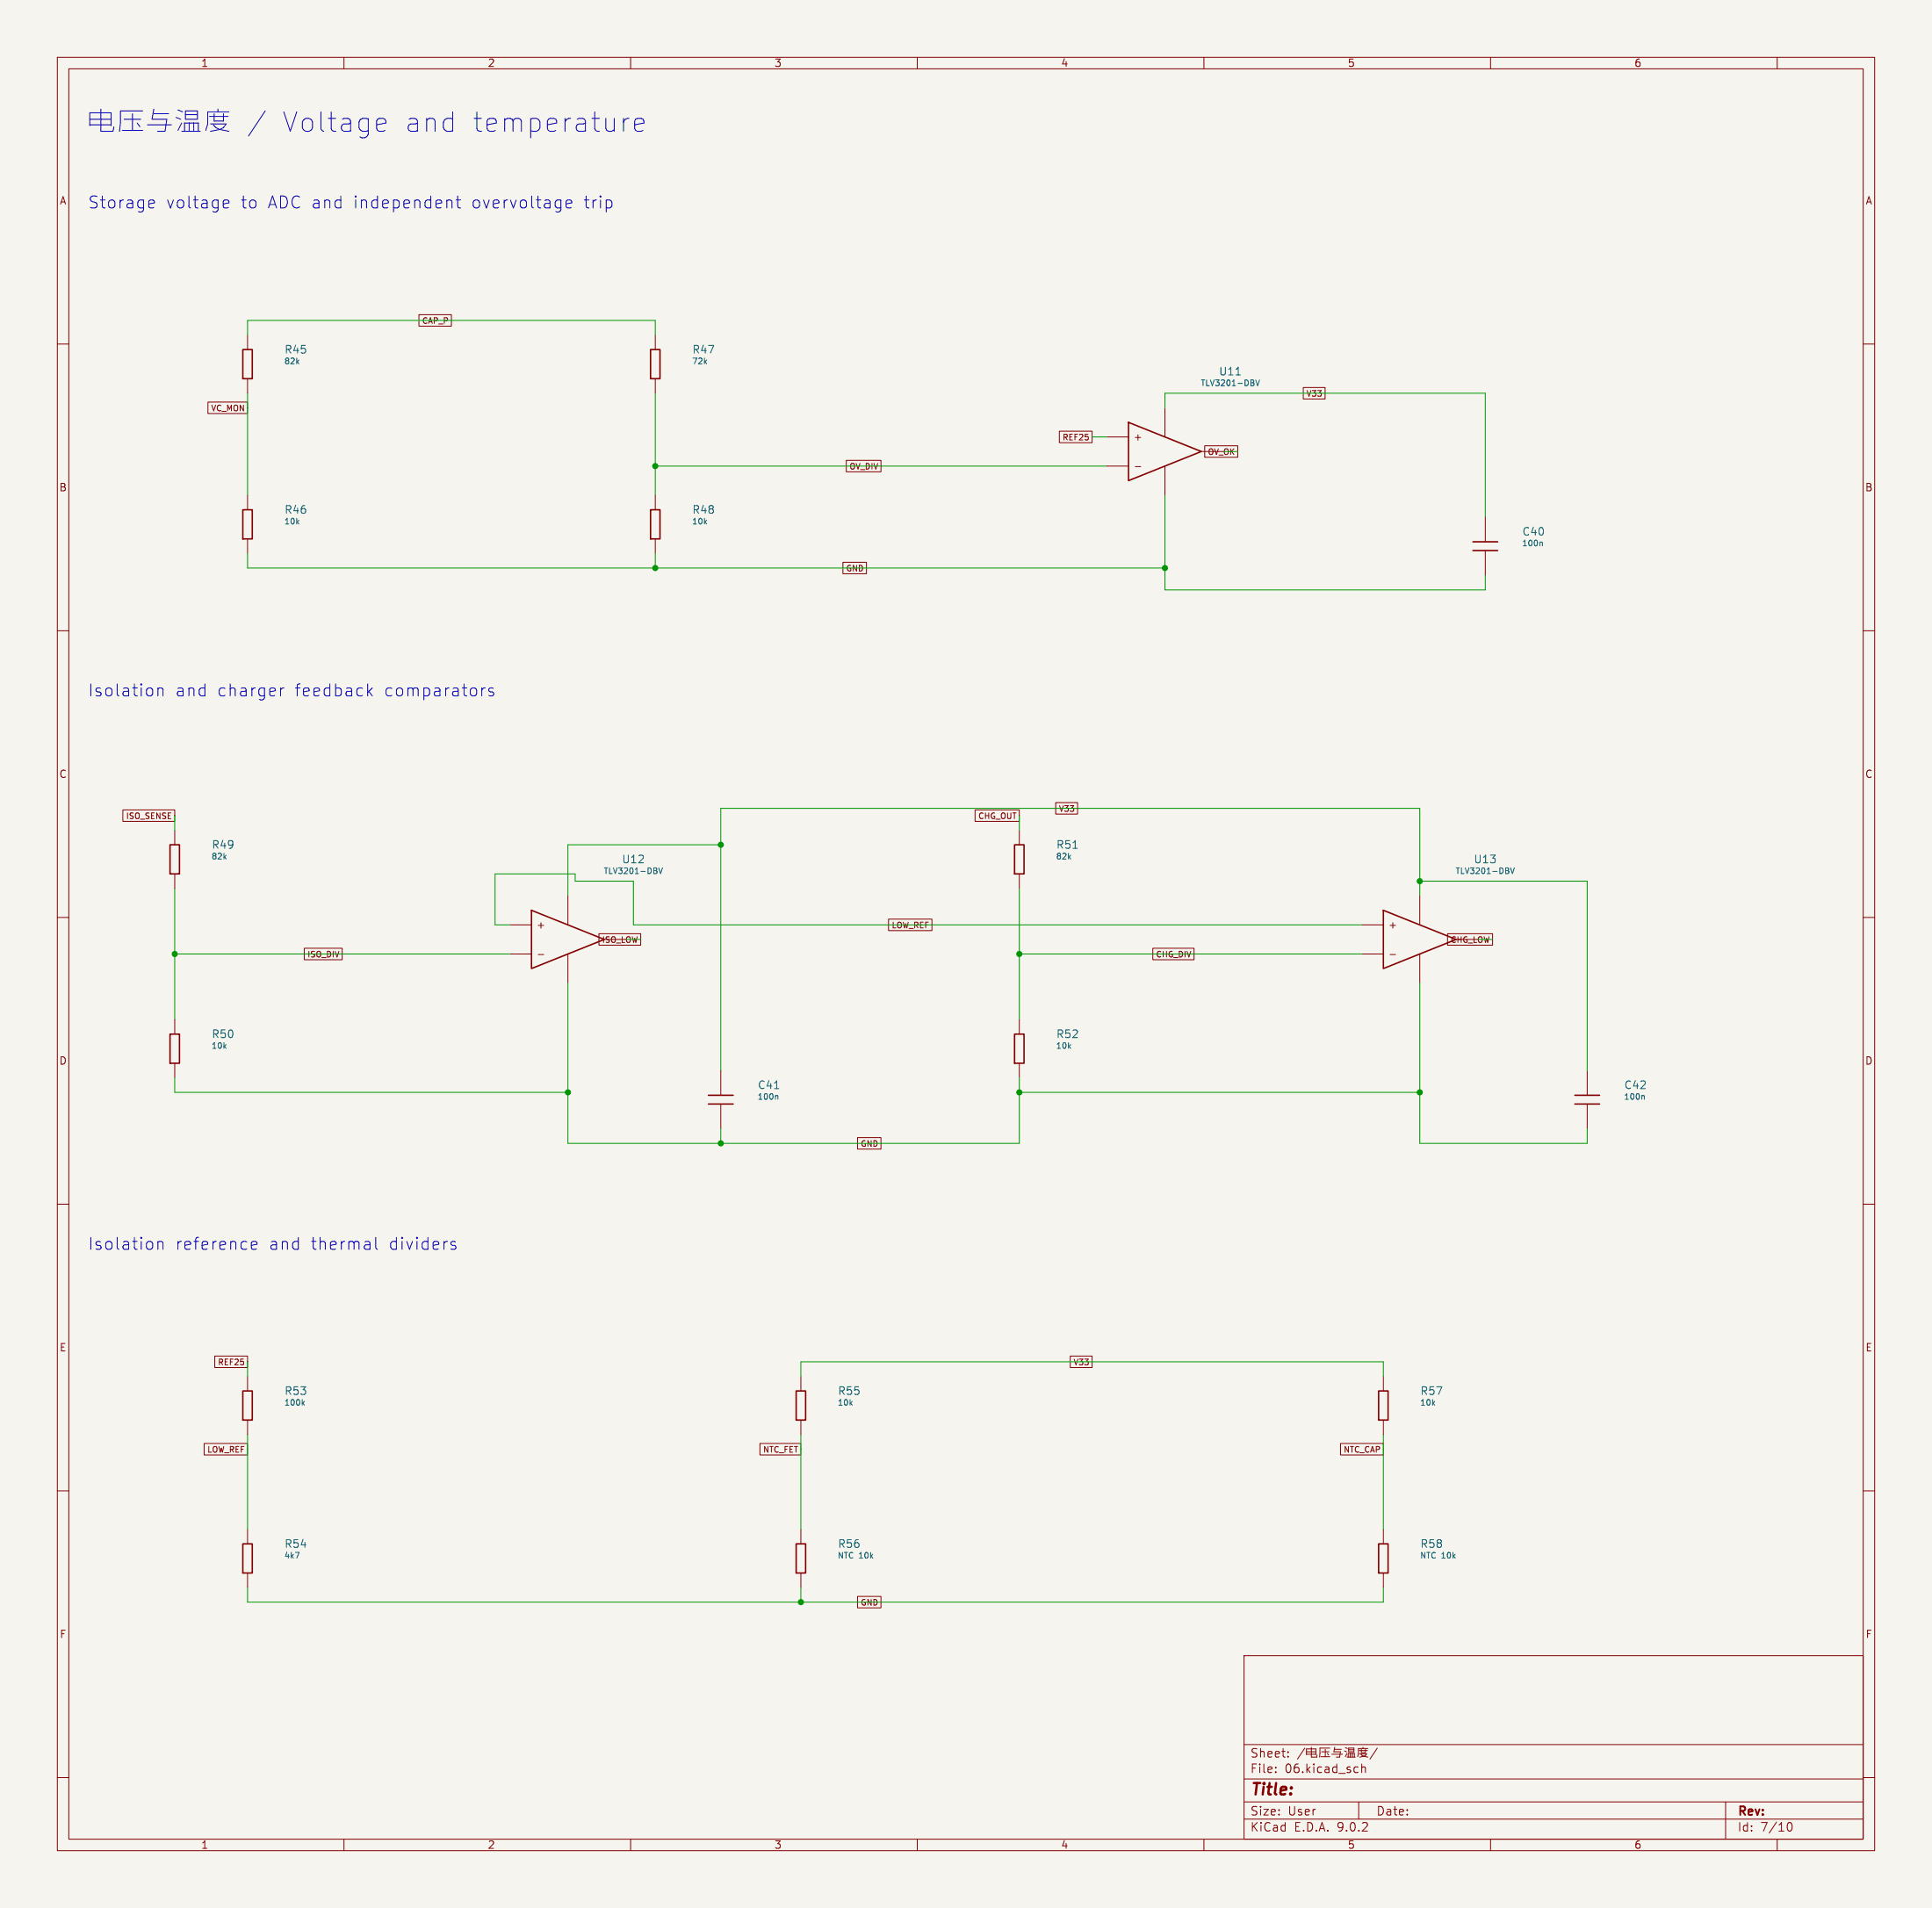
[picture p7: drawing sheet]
<svg xmlns="http://www.w3.org/2000/svg" width="337mm" height="333mm" viewBox="0 0 337 333" stroke-linecap="round" stroke-linejoin="round" font-family="sans-serif">
<path d="M0 0h337v332.7h-337z" fill="#f5f4ef" stroke="#f5f4ef" stroke-width=".15"/>
<g fill="none" stroke="#840000" stroke-width=".15">
<path d="M10 10h317v312.7h-317zM12 12h313v308.7h-313zM60 10v2M110 10v2M160 10v2M210 10v2M260 10v2M310 10v2M43.2 58.4v2.6M73.1 54.9h5.6v2h-5.6zM114.3 58.4v2.6M10 60h2"/>
<path d="M36.3 70.1h6.9v2h-6.9zM43.2 66v2.6M114.3 66v2.6M184.8 75.2h5.7v2h-5.7zM193 76.2h3.8M203.2 71.1v5.1M209.5 78.7h3.9M210.1 77.7h5.8v2h-5.8zM227.3 67.6h3.8v2h-3.8zM325 60h2M43.2 86.4v2.5M43.2 94v2.5"/>
<path d="M114.3 86.4v2.5M114.3 94v2.5M147 98.1h4.1v2h-4.1zM147.6 80.3h6.1v2h-6.1zM193 81.3h3.8M198 81.4h1M203.2 81.3v5.1M259.1 90.2v4.3M259.1 96v4.3M10 110h2M325 110h2M184.1 140h3.9v2h-3.9z"/>
<path d="M21.4 141.2h9.1v2h-9.1zM30.5 144.8v2.5M30.5 152.4v2.5M99.1 156.2v5.1M170.1 141.2h7.7v2h-7.7zM177.8 144.8v2.5M177.8 152.4v2.5M247.6 156.2v5.1M10 160h2M30.5 177.8v2.5M53.1 165.4h6.6v2h-6.6zM88.9 161.3h3.8"/>
<path d="M88.9 166.4h3.8M93.9 166.5h.9M99.1 166.4v5.1M104.5 162.8h7.3v2h-7.3zM105.4 163.8h3.8M155 160.3h7.6v2h-7.6zM177.8 177.8v2.5M201.1 165.4h7.2v2h-7.2zM237.5 161.3h3.8M237.5 166.4h3.8M242.5 166.5h.9M247.6 166.4v5.1"/>
<path d="M252.5 162.8h7.8v2h-7.8zM254 163.8h3.8M325 160h2M30.5 185.4v2.6M125.7 186.7v4.3M125.7 192.5v4.4M149.6 198.4h4.1v2h-4.1zM177.8 185.4v2.6M276.9 186.7v4.3M276.9 192.5v4.4M10 210h2M325 210h2"/>
<path d="M37.5 236.5h5.7v2h-5.7zM186.7 236.5h3.8v2h-3.8zM35.6 251.7h7.6v2h-7.6zM43.2 240v2.6M43.2 247.7v2.5M132.6 251.7h7.1v2h-7.1zM139.7 240v2.6M139.7 247.7v2.5M233.8 251.7h7.5v2h-7.5zM241.3 240v2.6M241.3 247.7v2.5M10 260h2"/>
<path d="M43.2 266.7v2.5M43.2 274.3v2.6M139.7 266.7v2.5M139.7 274.3v2.6M149.6 278.4h4.1v2h-4.1zM241.3 266.7v2.5M241.3 274.3v2.6M325 260h2M217 288.7h108v32h-108zM10 310h2M217 317.2h108M217 314.2h108"/>
<path d="M217 310.2h108M217 304.2h108M222.5 309v.1M222.5 308.2v.1M224.7 306.3v.1M224.7 305.5v.1M227.6 304.9l-1.3 1.9M227.9 305.9h1.6M227.9 305.5h1.6M227.9 306v-1h1.6v1M228.7 304.7v1.7h1v-.3M230.4 306.4h1.6"/>
<path d="M230.5 305.5h1.3M231.2 305.1v1.3M231.5 305.8l.2 .3M232 304.9h-1.8v1.5M232.3 305.9h1.9M232.8 304.7l-.1 .8h1.1l-.1 .9h-.6M232.8 305.1h1.2M234.5 305.4l.4 .1M234.7 304.8l.3 .1M235 306.4h1.4M235 305.8l-.3 .6M235.2 306.4v-.6h1v.6"/>
<path d="M235.2 304.9h1v.6h-1zM235.2 305.1h1M235.5 305.8v.6M235.9 305.8v.6M236.7 308.1l.2 .1M236.9 309.1h-.2M237 314.2v3M237.1 305.3h1.4M237.2 305.9h1.2l-.2 .2-.3 .2M237.4 305.9l.5 .4M237.5 305.1v.5h.7v-.5M237.5 307.6v1.5"/>
<path d="M237.5 308.3a.37 .37 0 0 1 .7 0v.8M237.7 304.7v.2M237.9 306.3l.7 .1M237.9 306.3l-.7 .1M238.6 304.9h-1.6v1l-.2 .5M240.2 304.9l-1.2 1.9M301 314.2v6.5M311.7 318.4a.55 .55 0 0 1 .4-.6h.1a.94 .94 0 0 1 0 1.5h-.1a.55 .55 0 0 1-.4-.5M325 310h2M60 320.7v2M110 320.7v2M160 320.7v2"/>
<path d="M210 320.7v2M260 320.7v2M310 320.7v2"/>
</g>
<g fill="none" stroke="#840000" stroke-width=".25">
<path d="M42.4 61h1.6v5h-1.6zM113.5 61h1.6v5h-1.6zM196.8 73.7l12.7 5-12.7 5.1zM42.4 88.9h1.6v5.1h-1.6zM113.5 88.9h1.6v5.1h-1.6zM256.9 94.5h4.3M256.9 96h4.3M29.7 147.3h1.6v5.1h-1.6zM92.7 158.8l12.7 5-12.7 5.1zM177 147.3h1.6v5.1h-1.6zM241.3 158.8l12.7 5-12.7 5.1zM29.7 180.3h1.6v5.1h-1.6z"/>
<path d="M123.6 191h4.3M123.6 192.5h4.3M177 180.3h1.6v5.1h-1.6zM274.7 191h4.3M274.7 192.5h4.3M42.4 242.6h1.6v5.1h-1.6zM138.9 242.6h1.6v5.1h-1.6zM240.5 242.6h1.6v5.1h-1.6zM42.4 269.2h1.6v5.1h-1.6zM138.9 269.2h1.6v5.1h-1.6zM240.5 269.2h1.6v5.1h-1.6z"/>
</g>
<path d="M215.6 65.4h.8M219 66.3l.4 1 .3-1M268.8 94.5l.2 .2v.5M114.9 151.3l.3 1 .4-1M187.2 147.9h.7M263.5 151.3l.3 1 .4-1M135.1 189.8h.8M135.4 191l.3 .2v.5M286.5 191l.3 .2v.5M52.8 244.7l.3 .4M53.1 244.4l-.4 .4M52.2 270.7l-.4 1" fill="none" stroke="#006464" stroke-width=".15"/>
<g fill="none" stroke="#009600" stroke-width=".15">
<path d="M43.2 58.4v-2.5h71.1v2.5M43.2 68.6v17.8M114.3 68.6v17.8M190.5 76.2h2.5M203.2 71.1v-2.5h55.9v21.6M213.4 78.7h2.5M43.2 96.5v2.6h160M114.3 81.3h78.7M114.3 96.5v2.6M203.2 86.4v16.5h55.9v-2.6M30.5 142.2v2.6M30.5 154.9v22.9"/>
<path d="M125.7 147.3h-26.6v8.9M177.8 142.2v2.6M177.8 154.9v22.9M247.6 156.2v-15.2h-121.9v45.7M247.6 153.7h29.3v33M30.5 166.4h58.4M88.9 161.3h-2.5v-8.9h13.9v1.3h10.2v7.6h127M99.1 171.5v27.9h78.7v-11.4M109.2 163.8h2.6M177.8 166.4h59.7M247.6 171.5v27.9h29.3v-2.5M257.8 163.8h2.5"/>
<path d="M30.5 188v2.5h68.6M125.7 196.9v2.5M177.8 190.5h69.8M43.2 237.5v2.5M43.2 250.2v16.5M139.7 240v-2.5h101.6v2.5M139.7 250.2v16.5M241.3 250.2v16.5M43.2 276.9v2.5h198.1v-2.5M139.7 276.9v2.5"/>
</g>
<g fill="none" stroke="#0000c2" stroke-width=".15">
<path d="M17.6 19v3.9h2.1l.2-.8M23.1 19.8v2.9M24.9 19.3h-3.9v2.1l-.2 1.5M26.8 19l-.3 1.8h2.6l-.3 2.1h-1.3M26.8 19.8h2.6M31 19.2l.9 .3M32.3 19.3h2.1v1.5h-2.1zM32.3 20h2.1M37.4 19.8v1.3h1.6v-1.3M38 19v.5M39.9 19.5h-3.7v2.1l-.3 1.1M46.3 19.3l-3 4.4"/>
<path d="M15.7 21.8h3.7M15.7 20.8h3.7M15.7 21.9v-2.2h3.7v2.2M21.3 22.7h3.6M21.7 20.8h2.9M23.9 21.4l.5 .7M25.7 21.8h4.2M26.2 34.9l.6 .1 .1 .4-1 .2M26.8 36.2l-.6 .1M30.7 20.5l.8 .3M31.7 22.9h3.2M31.7 21.4l-.7 1.3"/>
<path d="M32.2 22.9v-1.5h2.4v1.5M33 21.4v1.5M33.8 21.4v1.5M36.5 20.3h3.3M36.7 21.6h2.8l-.5 .7-.7 .3M37.2 21.8l.5 .5 .6 .3M38.3 22.6l1.6 .3M38.3 22.6l-1.6 .3M39 36.2l.2 .1 .6-.1M39 35l.6-.1 .2 .1 .1 .4-1 .2M65.9 22.7l.3 .2h.6l.3-.2M65.9 20.8l.3-.2h.6l.3 .2 .2 .3v.3l-1.6 .4"/>
<path d="M78.5 34.9l.3 .3v1.1M79.5 34.9h.8M79.8 34.2v1.8l.1 .2 .4 .1M98.7 35.6l1-.2-.1-.4-.6-.1-.3 .3v.8l.1 .2 .2 .1 .6-.1M108.8 20.6v2.3M109.7 20.6a.87 .87 0 0 0-.9 .7M110.7 21.8l1.6-.4v-.3l-.1-.3-.4-.2h-.6l-.3 .2-.2 .3v1.3l.2 .3 .3 .2h.6l.4-.2M27.5 120v1.4M48.9 120v1.4M49.5 120a.54 .54 0 0 0-.6 .4M64.9 120l-.8 .8M84.6 120l-.5 .2"/>
<path d="M27.5 120.2a.52 .52 0 0 1 .9 .1v1.1M64.3 120.6l.6 .8M86 120.1l-.5-.1-.3 .3 .1 .3 .7 .2 .1 .2-.1 .3-.2 .1-.6-.1M27.5 216.5v1.4M27.5 216.7a.52 .52 0 0 1 .9 .1v1.1M43.8 217.2l1-.2-.1-.4-.6-.1-.3 .3v.8l.1 .2 .2 .1 .6-.1M65.5 215.8v1.8l.3 .3M78.7 216.6l.2-.1 .5 .1M78.7 217.1l.7 .2 .1 .3-.3 .3-.6-.1"/>
</g>
<g fill="#009600" stroke="#009600" stroke-width=".15">
<circle cx="114.3" cy="99.1" r=".46"/>
<circle cx="114.3" cy="81.3" r=".46"/>
<circle cx="203.2" cy="99.1" r=".46"/>
<circle cx="30.5" cy="166.4" r=".46"/>
<circle cx="125.7" cy="147.3" r=".46"/>
<circle cx="99.1" cy="190.5" r=".46"/>
<circle cx="177.8" cy="166.4" r=".46"/>
<circle cx="177.8" cy="190.5" r=".46"/>
<circle cx="247.6" cy="153.7" r=".46"/>
<circle cx="247.6" cy="190.5" r=".46"/>
<circle cx="125.7" cy="199.4" r=".46"/>
<circle cx="139.7" cy="279.4" r=".46"/>
</g>
<g font-size="4.7" fill="#0000c2">
<text x="48.6" y="23.3">Voltage</text>
<text x="69.8" y="23.3">and</text>
<text x="81.4" y="23.3">temperature</text>
</g>
<g font-size="2.9" fill="#0000c2">
<text x="15.2" y="36.6">Storage</text>
<text x="28.9" y="36.6">voltage</text>
<text x="41.9" y="36.6">to</text>
<text x="46.7" y="36.6">ADC and</text>
<text x="61.6" y="36.6">independent</text>
<text x="82.3" y="36.6">overvoltage</text>
<text x="101.9" y="36.6">trip</text>
<text x="15.2" y="121.7">Isolation</text>
<text x="30.5" y="121.7">and</text>
<text x="37.8" y="121.7">charger</text>
<text x="51.4" y="121.7">feedback</text>
<text x="67" y="121.7">comparators</text>
<text x="15.2" y="218.2">Isolation</text>
<text x="30.5" y="218.2">reference</text>
<text x="46.8" y="218.2">and</text>
<text x="54.2" y="218.2">thermal</text>
<text x="67.8" y="218.2">dividers</text>
</g>
<text font-size="2.8" fill="#840000" x="218" y="313.6">Title:</text>
<g font-size="2.1" fill="#840000">
<text x="218" y="309.4">File:</text>
<text x="218" y="306.7">Sheet:</text>
<text x="224.1" y="309.4">06.kicad_sch</text>
<text x="218" y="316.8">Size:</text>
<text x="224.7" y="316.8">User</text>
<text x="240" y="316.8">Date:</text>
<text x="303" y="317">Rev:</text>
<text x="218" y="319.6">KiCad</text>
<text x="225.7" y="319.6">E.D.A.</text>
<text x="233.3" y="319.6">9.0.2</text>
<text x="303" y="319.6">Id:</text>
<text x="307.1" y="319.6">7/10</text>
</g>
<g font-size="1.9" fill="#006464">
<text x="49.6" y="61.9">R45</text>
<text x="120.7" y="61.9">R47</text>
<text x="212.5" y="65.7">U11</text>
<text x="49.6" y="89.8">R46</text>
<text x="120.7" y="89.8">R48</text>
<text x="265.5" y="93.6">C40</text>
<text x="36.9" y="148.2">R49</text>
<text x="184.2" y="148.2">R51</text>
<text x="108.4" y="150.8">U12</text>
<text x="257" y="150.8">U13</text>
<text x="36.9" y="181.2">R50</text>
<text x="184.2" y="181.2">R52</text>
<text x="132.1" y="190.1">C41</text>
<text x="283.2" y="190.1">C42</text>
<text x="49.6" y="243.5">R53</text>
<text x="146.1" y="243.5">R55</text>
<text x="247.7" y="243.5">R57</text>
<text x="49.6" y="270.1">R54</text>
<text x="146.1" y="270.1">R56</text>
<text x="247.7" y="270.1">R58</text>
</g>
<g font-size="1.8" fill="#840000">
<text x="35" y="11.9">1</text>
<text x="85" y="11.9">2</text>
<text x="135" y="11.9">3</text>
<text x="185" y="11.9">4</text>
<text x="235" y="11.9">5</text>
<text x="285" y="11.9">6</text>
<text x="10.3" y="35.9">A</text>
<text x="325.3" y="35.9">A</text>
<text x="10.3" y="85.9">B</text>
<text x="325.3" y="85.9">B</text>
<text x="10.3" y="135.9">C</text>
<text x="325.3" y="135.9">C</text>
<text x="10.3" y="185.9">D</text>
<text x="325.3" y="185.9">D</text>
<text x="10.3" y="235.9">E</text>
<text x="325.3" y="235.9">E</text>
<text x="10.3" y="285.9">F</text>
<text x="325.3" y="285.9">F</text>
<text x="35" y="322.6">1</text>
<text x="85" y="322.6">2</text>
<text x="135" y="322.6">3</text>
<text x="185" y="322.6">4</text>
<text x="235" y="322.6">5</text>
<text x="285" y="322.6">6</text>
</g>
<g font-size="1.7" fill="#840000">
<text x="197.6" y="77.1">+</text>
<text x="93.5" y="162.1">+</text>
<text x="242.1" y="162.1">+</text>
</g>
<g font-size="1.4" fill="#840000">
<text x="73.5" y="56.7">CAP_P</text>
<text x="36.7" y="71.9">VC_MON</text>
<text x="227.7" y="69.4">V33</text>
<text x="185.2" y="77">REF25</text>
<text x="148" y="82.1">OV_DIV</text>
<text x="210.6" y="79.5">OV_OK</text>
<text x="147.5" y="99.9">GND</text>
<text x="21.8" y="143">ISO_SENSE</text>
<text x="170.5" y="143">CHG_OUT</text>
<text x="184.6" y="141.8">V33</text>
<text x="53.5" y="167.2">ISO_DIV</text>
<text x="104.9" y="164.6">ISO_LOW</text>
<text x="155.4" y="162.1">LOW_REF</text>
<text x="201.5" y="167.2">CHG_DIV</text>
<text x="252.9" y="164.6">CHG_LOW</text>
<text x="150" y="200.2">GND</text>
<text x="37.9" y="238.3">REF25</text>
<text x="187.1" y="238.3">V33</text>
<text x="36" y="253.5">LOW_REF</text>
<text x="133" y="253.5">NTC_FET</text>
<text x="234.2" y="253.5">NTC_CAP</text>
<text x="150" y="280.2">GND</text>
</g>
<g font-size="1.4" fill="#006464">
<text x="49.5" y="63.7">82k</text>
<text x="120.6" y="63.7">72k</text>
<text x="209.3" y="67.5">TLV3201-DBV</text>
<text x="49.5" y="91.7">10k</text>
<text x="120.6" y="91.7">10k</text>
<text x="265.4" y="95.5">100n</text>
<text x="36.8" y="150.1">82k</text>
<text x="105.2" y="152.6">TLV3201-DBV</text>
<text x="184.1" y="150.1">82k</text>
<text x="253.8" y="152.6">TLV3201-DBV</text>
<text x="36.8" y="183.1">10k</text>
<text x="184.1" y="183.1">10k</text>
<text x="132" y="192">100n</text>
<text x="283.2" y="192">100n</text>
<text x="49.5" y="245.3">100k</text>
<text x="146" y="245.3">10k</text>
<text x="247.6" y="245.3">10k</text>
<text x="49.5" y="272">4k7</text>
<text x="146" y="272">NTC 10k</text>
<text x="247.6" y="272">NTC 10k</text>
</g>
</svg>
